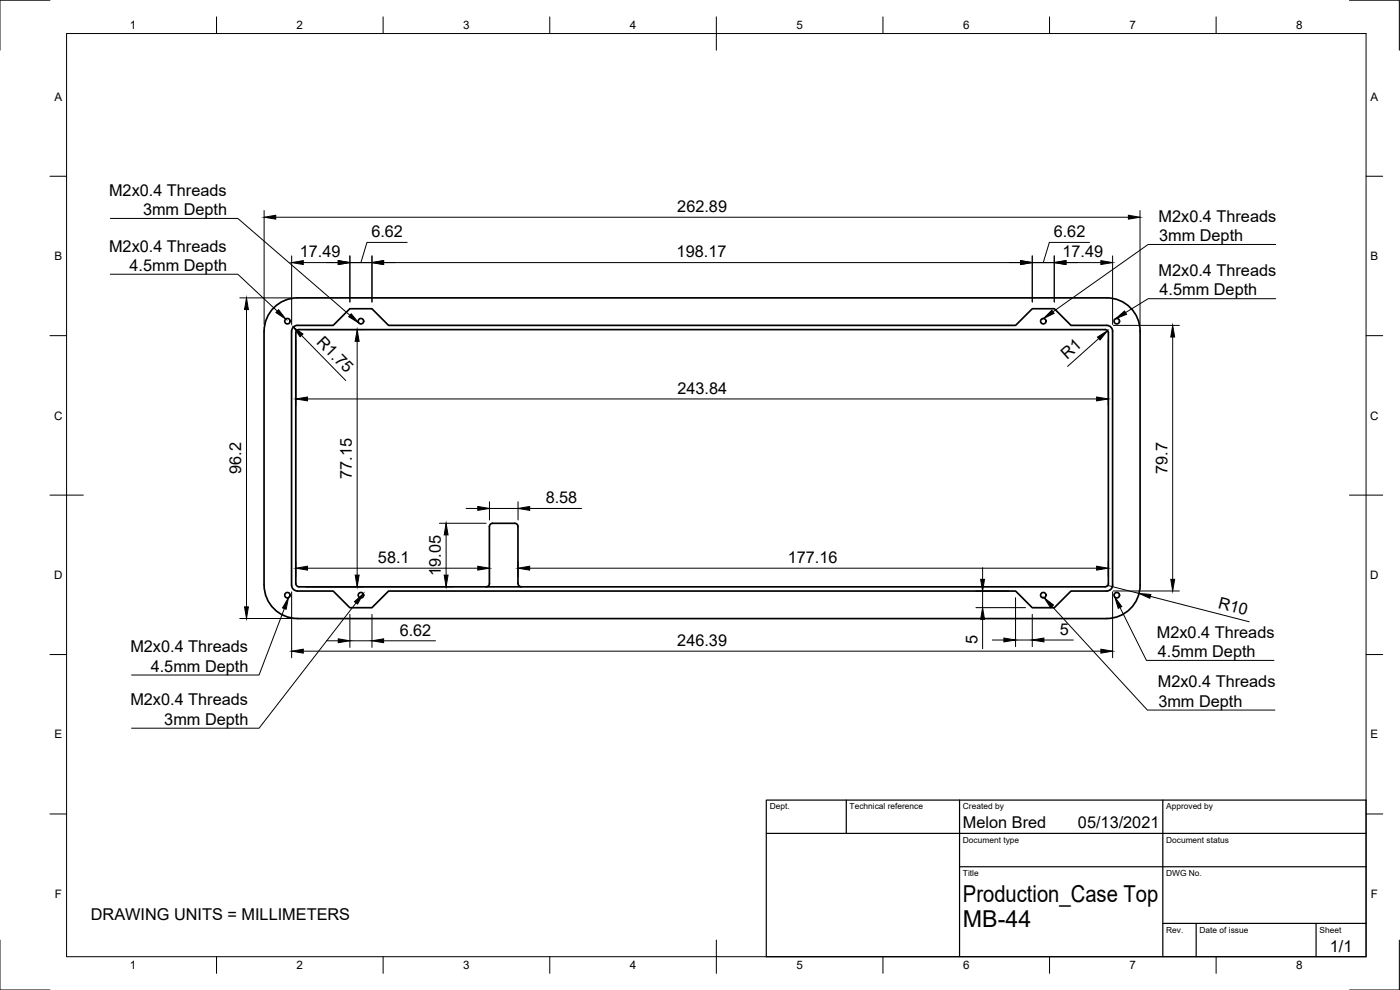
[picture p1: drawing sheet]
<svg xmlns="http://www.w3.org/2000/svg" width="420mm" height="297mm" viewBox="0 0 420 297" stroke-linecap="round" stroke-linejoin="round" font-family="sans-serif">
<!-- layer: Visible -->
<g fill="none" stroke="#000" stroke-width=".51">
<path d="M79.2 99.4v76.2M79.3 99.4a10 10 0 0 1 10-10h242.9a10 10 0 0 1 10 10M87.5 99.4v76.2M87.5 99.4a1.75 1.75 0 0 1 1.8-1.8h10.7l5-5h6.6l5 5h188.2l5-5h6.6l5 5h10.7a1.75 1.75 0 0 1 1.8 1.8M89.8 98.9h241.8a1.01 1.01 0 0 1 1.1 1M89.8 98.9a1.01 1.01 0 0 0-1 1v75.2a1.01 1.01 0 0 0 1 1M332.6 99.9v75.2M333.9 99.4v76.2a1.75 1.75 0 0 1-1.7 1.7M342.2 99.4v76.2a10 10 0 0 1-10 10M79.3 175.6a10 10 0 0 0 10 10M87.5 175.6a1.75 1.75 0 0 0 1.8 1.7M89.3 177.3h10.7l5 5h6.6l5-5h188.2l5 5h6.6l5-5h10.7"/>
<path d="M145.9 176.1a.97 .97 0 0 0 1-1v-17.1a.97 .97 0 0 1 1-1h6.6a1.01 1.01 0 0 1 1 1l-.1 17.1a1.04 1.04 0 0 0 1.1 1M332.7 175.1a1.01 1.01 0 0 1-1.1 1h-241.8M89.3 185.6h242.8"/>
<circle cx="86.3" cy="96.4" r=".81"/>
<circle cx="108.3" cy="96.4" r=".81"/>
<circle cx="313.1" cy="96.4" r=".81"/>
<circle cx="335.2" cy="96.4" r=".81"/>
<circle cx="86.3" cy="178.6" r=".81"/>
<circle cx="108.3" cy="178.6" r=".81"/>
<circle cx="313.1" cy="178.6" r=".81"/>
<circle cx="335.2" cy="178.6" r=".81"/>
</g>
<!-- layer: Border -->
<g fill="none" stroke="#000" stroke-width=".3">
<path d="M15 .1h-15v15M20 10.1h390v276.9h-390zM65 5.1v5M115 5.1v5M165 5.1v5M215 5.1v10M265 5.1v5M315 5.1v5M365 5.1v5M405 .1h15v15M15 52.9h5M410 52.9h5"/>
<path d="M15 100.7h5M410 100.7h5M15 148.6h10M405 148.6h10M15 196.4h5M410 196.4h5M15 244.2h5M410 244.2h5M0 282.1v14.9h15M65 287v5M115 287v5M165 287v5"/>
<path d="M215 282.1v9.9M265 287v5M315 287v5M365 287v5M420 282.1v14.9h-15"/>
</g>
<!-- layer: TitleBlock -->
<path d="M230 240.1h180v46.9h-180zM230 250h180M254 240.1v9.9M288 240.1v46.9M349 240.1v46.9M288 260.1h122M349 277.1h61M359 277.1v9.9M395 277.1v9.9" fill="none" stroke="#000" stroke-width=".36"/>
<!-- layer: Annotations -->
<path d="M83.6 92.9l2.2 2.8-3-1.9zM105.4 94.2l2.3 2.7-3.1-1.9zM313.2 95.6l2.5-2.5 .7 .9zM334.8 95.6l2.7-2.3 .6 1zM86.6 179.3l-.7 3.5-1.1-.4zM106.4 180.5l2.6-2.4-1.7 3.2zM313.4 179.4l2.8 2.1-.9 .8zM334.6 179.1l2.1 2.9-1.1 .5z" fill="#000" stroke="#000" stroke-width=".3"/>
<path d="M33.1 65.5h38.3l33.6 29.1M382.8 73.3h-38.2l-28.6 20.2M33.1 82.3h38.3l11.8 11.1M382.8 89.6h-38.2l-6.8 4.2M85.3 182.6l-7.6 19.9h-38.2M106.8 180.9l-29.1 37.6h-38.2M315.7 181.9l28.6 31.1h38.3M336.1 182.3l8 15.8h38.2" fill="none" stroke="#000" stroke-width=".3"/>
<!-- layer: Dimensions -->
<g fill="none" stroke="#000" stroke-width=".3">
<path d="M79.3 63.2v34.2M82.8 65.2h255.8M87.5 76.8v20.6M91 78.8h10.5M105 78.8h6.6h-6.6M105 76.8v13.8M111.6 76.8v13.8M115.1 78.8h191.2M122.2 72.7h-12.1l-1.8 6.1M309.8 78.8h6.6h-6.6M309.8 76.8v13.8M316.4 76.8v13.8"/>
<path d="M319.9 78.8h10.5M327 72.7h-12.1l-1.8 6.1M333.9 76.8v20.6M342.1 63.2v34.2M72 89.4h15.3M74 92.9v89.2M91.8 98.9h17.4M334.1 97.6h19.8M88.8 101.9v19.8M90.5 100.6l13.3 13.6M92.3 119.7h236.8M107.2 102.4v70.2"/>
<path d="M329.8 101.6l-9.4 8.3M332.6 101.9v19.8M351.9 101.1v72.7M131.9 157h14M139.9 152.6h3.5M146.9 150.5v5.5M146.9 152.6h8.6M155.5 150.5v5.5M159 152.6h15.6M87.5 177.6v19.8M88.8 168.5v4.5M91.8 176.1h44.1"/>
<path d="M92.3 170.5h51.1M133.9 160.5v12.1M146.9 168.5v4.5M155.5 168.5v4.5M159 170.5h170.1M292.9 177.3h9.9M294.9 170.3v3.5M294.9 177.3v5M304.8 179.3v14.7M332.1 175.6l9.7 2.5M332.6 168.5v4.5M333.9 177.6v19.8"/>
<path d="M334.1 177.3h19.8M345.2 178.9l29.7 7.6M72 185.6h15.3M91 195.4h239.4M98 192.3h3.5M105 184.3v10M105 192.3h6.6M111.6 184.3v10M115.1 192.3h15.6M292.9 182.3h14.9M294.9 185.8v8.9M297.8 192h3.5"/>
<path d="M304.8 192h5M309.8 184.3v9.7M313.3 192h8.8"/>
</g>
<g fill="#000" stroke="#000" stroke-width=".3">
<path d="M79.3 65.2l3.5-.6v1.2zM87.5 78.8l3.5-.6v1.2zM101.5 78.2l3.5 .6-3.5 .6zM111.6 78.8l3.5-.6v1.2zM306.3 78.2l3.5 .6-3.5 .6zM316.4 78.8l3.5-.6v1.2zM330.4 78.2l3.5 .6-3.5 .6zM338.6 64.6l3.5 .6-3.5 .6zM74 89.4l.5 3.5h-1.1zM88 98.1l2.9 2.1-.8 .8zM88.8 119.7l3.5-.6v1.2zM107.2 98.9l.6 3.5h-1.2z"/>
<path d="M329.1 119.1l3.5 .6-3.5 .6zM329.4 101.1l3-1.9-2.3 2.8zM351.9 97.6l.6 3.5h-1.1zM143.4 152l3.5 .6-3.5 .5zM155.5 152.6l3.5-.6v1.1zM88.8 170.5l3.5-.6v1.2zM106.6 172.6h1.2l-.6 3.5zM133.9 157l.6 3.5h-1.2zM133.3 172.6h1.2l-.6 3.5zM143.4 169.9l3.5 .6-3.5 .6zM155.5 170.5l3.5-.6v1.2zM294.3 173.8h1.2l-.6 3.5z"/>
<path d="M329.1 169.9l3.5 .6-3.5 .6zM341.8 178.1l3.6 .3-.3 1.1zM351.4 173.8h1.1l-.6 3.5zM73.4 182.1h1.1l-.5 3.5zM87.5 195.4l3.5-.6v1.2zM101.5 191.7l3.5 .6-3.5 .5zM111.6 192.3l3.5-.6v1.1zM294.9 182.3l.6 3.5h-1.2zM301.3 191.4l3.5 .6-3.5 .6zM309.8 192l3.5-.6v1.2zM330.4 194.8l3.5 .6-3.5 .6z"/>
</g>
<g font-size="7">
<text x="289" y="270.6">Production_Case Top</text>
<text x="289" y="278.1">MB-44</text>
</g>
<g font-size="4.9">
<text x="32.7" y="58.7">M2x0.4 Threads</text>
<text x="42.9" y="64.6">3mm Depth</text>
<text x="203.3" y="63.6">262.89</text>
<text x="111.4" y="71.2">6.62</text>
<text x="316.2" y="71.2">6.62</text>
<text x="347.7" y="66.5">M2x0.4 Threads</text>
<text x="32.7" y="75.5">M2x0.4 Threads</text>
<text x="90" y="77.2">17.49</text>
<text x="203.1" y="77.2">198.17</text>
<text x="318.9" y="77.2">17.49</text>
<text x="347.9" y="72.4">3mm Depth</text>
<text x="38.9" y="81.3">4.5mm Depth</text>
<text x="347.7" y="82.8">M2x0.4 Threads</text>
<text x="348" y="88.7">4.5mm Depth</text>
<text x="94.8" y="102.8" transform="rotate(46 94.8 102.8)">R1.75</text>
<text x="320.2" y="108.1" transform="rotate(-42 320.2 108.1)">R1</text>
<text x="203.3" y="118.1">243.84</text>
<text x="72.4" y="142.2" transform="rotate(-90 72.4 142.2)">96.2</text>
<text x="105.6" y="143.6" transform="rotate(-90 105.6 143.6)">77.15</text>
<text x="350.4" y="142.2" transform="rotate(-90 350.4 142.2)">79.7</text>
<text x="163.8" y="151">8.58</text>
<text x="113.4" y="168.9">58.1</text>
<text x="132.3" y="172.8" transform="rotate(-90 132.3 172.8)">19.05</text>
<text x="236.4" y="168.9">177.16</text>
<text x="365.4" y="182.5" transform="rotate(14 365.4 182.5)">R10</text>
<text x="120" y="190.7">6.62</text>
<text x="318.1" y="190.5">5</text>
<text x="347.2" y="191.4">M2x0.4 Threads</text>
<text x="39.1" y="195.7">M2x0.4 Threads</text>
<text x="203.3" y="193.8">246.39</text>
<text x="293.3" y="193.3" transform="rotate(-90 293.3 193.3)">5</text>
<text x="347.5" y="197.2">4.5mm Depth</text>
<text x="45.2" y="201.6">4.5mm Depth</text>
<text x="347.5" y="206.2">M2x0.4 Threads</text>
<text x="39.1" y="211.7">M2x0.4 Threads</text>
<text x="347.6" y="212.1">3mm Depth</text>
<text x="49.3" y="217.5">3mm Depth</text>
<text x="289" y="248.5">Melon Bred</text>
<text x="323.5" y="248.5">05/13/2021</text>
<text x="27.3" y="276.1">DRAWING UNITS = MILLIMETERS</text>
<text x="399.1" y="285.7">1/1</text>
</g>
<g font-size="3.5">
<text x="39" y="8.8">1</text>
<text x="89" y="8.8">2</text>
<text x="139" y="8.8">3</text>
<text x="189" y="8.8">4</text>
<text x="239" y="8.8">5</text>
<text x="289" y="8.8">6</text>
<text x="339" y="8.8">7</text>
<text x="389" y="8.8">8</text>
<text x="16.3" y="30.2">A</text>
<text x="411.3" y="30.2">A</text>
<text x="16.3" y="78">B</text>
<text x="411.3" y="78">B</text>
<text x="16.2" y="125.9">C</text>
<text x="411.2" y="125.9">C</text>
<text x="16.2" y="173.7">D</text>
<text x="411.2" y="173.7">D</text>
<text x="16.3" y="221.6">E</text>
<text x="411.3" y="221.6">E</text>
<text x="16.4" y="269.4">F</text>
<text x="411.4" y="269.4">F</text>
<text x="39" y="290.8">1</text>
<text x="89" y="290.8">2</text>
<text x="139" y="290.8">3</text>
<text x="189" y="290.8">4</text>
<text x="239" y="290.8">5</text>
<text x="289" y="290.8">6</text>
<text x="339" y="290.8">7</text>
<text x="389" y="290.8">8</text>
</g>
<g font-size="2.5">
<text x="231" y="242.9">Dept.</text>
<text x="255" y="242.9">Technical reference</text>
<text x="289" y="242.9">Created by</text>
<text x="350" y="242.9">Approved by</text>
<text x="289" y="252.8">Document type</text>
<text x="350" y="252.8">Document status</text>
<text x="289" y="262.9">Title</text>
<text x="350" y="262.9">DWG No.</text>
<text x="350" y="279.9">Rev.</text>
<text x="360" y="279.9">Date of issue</text>
<text x="396" y="279.9">Sheet</text>
</g>
</svg>
